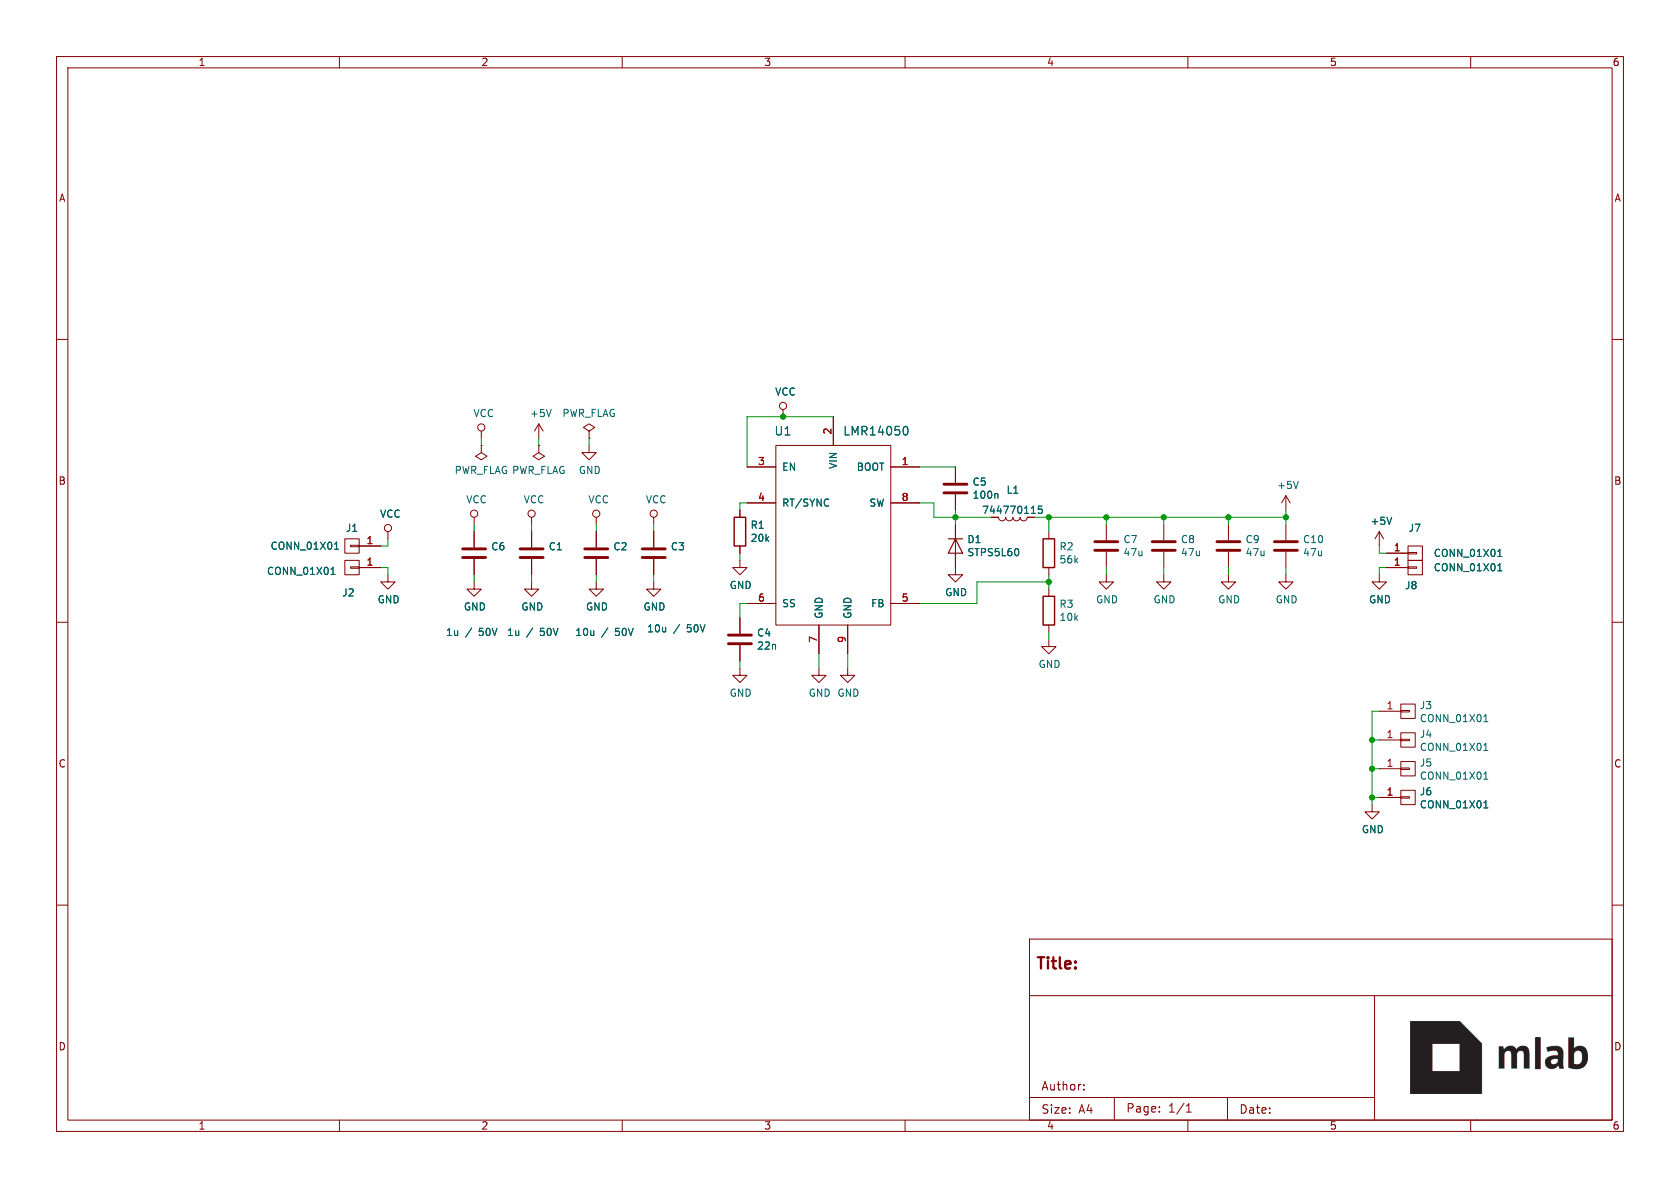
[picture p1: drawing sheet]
(kicad_sch (version 20230121) (generator eeschema)

 (paper "A4")

 (lib_symbols
  (symbol "LMR1405001-rescue:+5V" (power) (pin_names (offset 0)) (in_bom yes) (on_board yes)
   (property "Reference" "#PWR" (at 0 -3.81 0) (effects (font (size 1.27 1.27)) hide))
   (property "Value" "+5V" (at 0 3.556 0) (effects (font (size 1.27 1.27))))
   (property "Footprint" "" (at 0 0 0) (effects (font (size 1.27 1.27)) hide))
   (property "Datasheet" "" (at 0 0 0) (effects (font (size 1.27 1.27)) hide))
   (symbol "+5V_0_1"
    (polyline (pts (xy -0.762 1.27) (xy 0 2.54)) (stroke (width 0) (type solid)) (fill (type none)))
    (polyline (pts (xy 0 0) (xy 0 2.54)) (stroke (width 0) (type solid)) (fill (type none)))
    (polyline (pts (xy 0 2.54) (xy 0.762 1.27)) (stroke (width 0) (type solid)) (fill (type none))))
   (symbol "+5V_1_1"
    (pin power_in line (at 0 0 90) (length 0) hide (name "+5V" (effects (font (size 1.27 1.27)))) (number "1" (effects (font (size 1.27 1.27)))))))
  (symbol "LMR1405001-rescue:C" (pin_numbers hide) (pin_names (offset 0.254)) (in_bom yes) (on_board yes)
   (property "Reference" "C" (at 0.635 2.54 0) (effects (font (size 1.27 1.27)) (justify left)))
   (property "Value" "C" (at 0.635 -2.54 0) (effects (font (size 1.27 1.27)) (justify left)))
   (property "Footprint" "" (at 0.9652 -3.81 0) (effects (font (size 1.27 1.27)) hide))
   (property "Datasheet" "" (at 0 0 0) (effects (font (size 1.27 1.27)) hide))
   (symbol "C_0_1"
    (polyline (pts (xy -2.032 -0.762) (xy 2.032 -0.762)) (stroke (width 0.508) (type solid)) (fill (type none)))
    (polyline (pts (xy -2.032 0.762) (xy 2.032 0.762)) (stroke (width 0.508) (type solid)) (fill (type none))))
   (symbol "C_1_1"
    (pin passive line (at 0 3.81 270) (length 2.794) (name "~" (effects (font (size 1.27 1.27)))) (number "1" (effects (font (size 1.27 1.27)))))
    (pin passive line (at 0 -3.81 90) (length 2.794) (name "~" (effects (font (size 1.27 1.27)))) (number "2" (effects (font (size 1.27 1.27)))))))
  (symbol "LMR1405001-rescue:CONN_01X01" (pin_names (offset 1.016) hide) (in_bom yes) (on_board yes)
   (property "Reference" "J" (at 0 2.54 0) (effects (font (size 1.27 1.27))))
   (property "Value" "CONN_01X01" (at 2.54 0 90) (effects (font (size 1.27 1.27))))
   (property "Footprint" "" (at 0 0 0) (effects (font (size 1.27 1.27)) hide))
   (property "Datasheet" "" (at 0 0 0) (effects (font (size 1.27 1.27)) hide))
   (symbol "CONN_01X01_0_1"
    (rectangle (start -1.27 0.127) (end 0.254 -0.127) (stroke (width 0) (type solid)) (fill (type none)))
    (rectangle (start -1.27 1.27) (end 1.27 -1.27) (stroke (width 0) (type solid)) (fill (type none))))
   (symbol "CONN_01X01_1_1"
    (pin passive line (at -5.08 0 0) (length 3.81) (name "P1" (effects (font (size 1.27 1.27)))) (number "1" (effects (font (size 1.27 1.27)))))))
  (symbol "LMR1405001-rescue:D" (pin_numbers hide) (pin_names (offset 1.016) hide) (in_bom yes) (on_board yes)
   (property "Reference" "D" (at 0 2.54 0) (effects (font (size 1.27 1.27))))
   (property "Value" "D" (at 0 -2.54 0) (effects (font (size 1.27 1.27))))
   (property "Footprint" "" (at 0 0 0) (effects (font (size 1.27 1.27)) hide))
   (property "Datasheet" "" (at 0 0 0) (effects (font (size 1.27 1.27)) hide))
   (symbol "D_0_1"
    (polyline (pts (xy -1.27 1.27) (xy -1.27 -1.27)) (stroke (width 0.2032) (type solid)) (fill (type none)))
    (polyline (pts (xy 1.27 0) (xy -1.27 0)) (stroke (width 0) (type solid)) (fill (type none)))
    (polyline (pts (xy 1.27 1.27) (xy 1.27 -1.27) (xy -1.27 0) (xy 1.27 1.27)) (stroke (width 0.2032) (type solid)) (fill (type none))))
   (symbol "D_1_1"
    (pin passive line (at -3.81 0 0) (length 2.54) (name "K" (effects (font (size 1.27 1.27)))) (number "1" (effects (font (size 1.27 1.27)))))
    (pin passive line (at 3.81 0 180) (length 2.54) (name "A" (effects (font (size 1.27 1.27)))) (number "2" (effects (font (size 1.27 1.27)))))))
  (symbol "LMR1405001-rescue:GND" (power) (pin_names (offset 0)) (in_bom yes) (on_board yes)
   (property "Reference" "#PWR" (at 0 -6.35 0) (effects (font (size 1.27 1.27)) hide))
   (property "Value" "GND" (at 0 -3.81 0) (effects (font (size 1.27 1.27))))
   (property "Footprint" "" (at 0 0 0) (effects (font (size 1.27 1.27)) hide))
   (property "Datasheet" "" (at 0 0 0) (effects (font (size 1.27 1.27)) hide))
   (symbol "GND_0_1"
    (polyline (pts (xy 0 0) (xy 0 -1.27) (xy 1.27 -1.27) (xy 0 -2.54) (xy -1.27 -1.27) (xy 0 -1.27)) (stroke (width 0) (type solid)) (fill (type none))))
   (symbol "GND_1_1"
    (pin power_in line (at 0 0 270) (length 0) hide (name "GND" (effects (font (size 1.27 1.27)))) (number "1" (effects (font (size 1.27 1.27)))))))
  (symbol "LMR1405001-rescue:L" (pin_numbers hide) (pin_names (offset 1.016) hide) (in_bom yes) (on_board yes)
   (property "Reference" "L" (at -1.27 0 90) (effects (font (size 1.27 1.27))))
   (property "Value" "L" (at 1.905 0 90) (effects (font (size 1.27 1.27))))
   (property "Footprint" "" (at 0 0 0) (effects (font (size 1.27 1.27)) hide))
   (property "Datasheet" "" (at 0 0 0) (effects (font (size 1.27 1.27)) hide))
   (symbol "L_0_1"
    (arc (start 0 -1.27) (mid -0.6323 -1.905) (end 0 -2.54) (stroke (width 0) (type solid)) (fill (type none)))
    (arc (start 0 0) (mid -0.6323 -0.635) (end 0 -1.27) (stroke (width 0) (type solid)) (fill (type none)))
    (arc (start 0 1.27) (mid -0.6323 0.635) (end 0 0) (stroke (width 0) (type solid)) (fill (type none)))
    (arc (start 0 2.54) (mid -0.6323 1.905) (end 0 1.27) (stroke (width 0) (type solid)) (fill (type none))))
   (symbol "L_1_1"
    (pin passive line (at 0 3.81 270) (length 1.27) (name "1" (effects (font (size 1.27 1.27)))) (number "1" (effects (font (size 1.27 1.27)))))
    (pin passive line (at 0 -3.81 90) (length 1.27) (name "2" (effects (font (size 1.27 1.27)))) (number "2" (effects (font (size 1.27 1.27)))))))
  (symbol "LMR1405001-rescue:LMR14050" (pin_names (offset 1.016)) (in_bom yes) (on_board yes)
   (property "Reference" "U" (at -8.89 19.05 0) (effects (font (size 1.524 1.524))))
   (property "Value" "LMR14050" (at 7.62 19.05 0) (effects (font (size 1.524 1.524))))
   (property "Footprint" "" (at 0 0 0) (effects (font (size 1.524 1.524)) hide))
   (property "Datasheet" "" (at 0 0 0) (effects (font (size 1.524 1.524)) hide))
   (symbol "LMR14050_0_1"
    (rectangle (start -10.16 16.51) (end 10.16 -15.24) (stroke (width 0) (type solid)) (fill (type none))))
   (symbol "LMR14050_1_1"
    (pin input line (at 15.24 12.7 180) (length 5.08) (name "BOOT" (effects (font (size 1.27 1.27)))) (number "1" (effects (font (size 1.27 1.27)))))
    (pin input line (at 0 21.59 270) (length 5.08) (name "VIN" (effects (font (size 1.27 1.27)))) (number "2" (effects (font (size 1.27 1.27)))))
    (pin input line (at -15.24 12.7 0) (length 5.08) (name "EN" (effects (font (size 1.27 1.27)))) (number "3" (effects (font (size 1.27 1.27)))))
    (pin input line (at -15.24 6.35 0) (length 5.08) (name "RT/SYNC" (effects (font (size 1.27 1.27)))) (number "4" (effects (font (size 1.27 1.27)))))
    (pin input line (at 15.24 -11.43 180) (length 5.08) (name "FB" (effects (font (size 1.27 1.27)))) (number "5" (effects (font (size 1.27 1.27)))))
    (pin output line (at -15.24 -11.43 0) (length 5.08) (name "SS" (effects (font (size 1.27 1.27)))) (number "6" (effects (font (size 1.27 1.27)))))
    (pin passive line (at -2.54 -20.32 90) (length 5.08) (name "GND" (effects (font (size 1.27 1.27)))) (number "7" (effects (font (size 1.27 1.27)))))
    (pin output line (at 15.24 6.35 180) (length 5.08) (name "SW" (effects (font (size 1.27 1.27)))) (number "8" (effects (font (size 1.27 1.27)))))
    (pin passive line (at 2.54 -20.32 90) (length 5.08) (name "GND" (effects (font (size 1.27 1.27)))) (number "9" (effects (font (size 1.27 1.27)))))))
  (symbol "LMR1405001-rescue:PWR_FLAG" (power) (pin_numbers hide) (pin_names (offset 0) hide) (in_bom yes) (on_board yes)
   (property "Reference" "#FLG" (at 0 1.905 0) (effects (font (size 1.27 1.27)) hide))
   (property "Value" "PWR_FLAG" (at 0 3.81 0) (effects (font (size 1.27 1.27))))
   (property "Footprint" "" (at 0 0 0) (effects (font (size 1.27 1.27)) hide))
   (property "Datasheet" "" (at 0 0 0) (effects (font (size 1.27 1.27)) hide))
   (symbol "PWR_FLAG_0_0"
    (pin power_out line (at 0 0 90) (length 0) (name "pwr" (effects (font (size 1.27 1.27)))) (number "1" (effects (font (size 1.27 1.27))))))
   (symbol "PWR_FLAG_0_1"
    (polyline (pts (xy 0 0) (xy 0 1.27) (xy -1.016 1.905) (xy 0 2.54) (xy 1.016 1.905) (xy 0 1.27)) (stroke (width 0) (type solid)) (fill (type none)))))
  (symbol "LMR1405001-rescue:R" (pin_numbers hide) (pin_names (offset 0)) (in_bom yes) (on_board yes)
   (property "Reference" "R" (at 2.032 0 90) (effects (font (size 1.27 1.27))))
   (property "Value" "R" (at 0 0 90) (effects (font (size 1.27 1.27))))
   (property "Footprint" "" (at -1.778 0 90) (effects (font (size 1.27 1.27)) hide))
   (property "Datasheet" "" (at 0 0 0) (effects (font (size 1.27 1.27)) hide))
   (symbol "R_0_1"
    (rectangle (start -1.016 -2.54) (end 1.016 2.54) (stroke (width 0.254) (type solid)) (fill (type none))))
   (symbol "R_1_1"
    (pin passive line (at 0 3.81 270) (length 1.27) (name "~" (effects (font (size 1.27 1.27)))) (number "1" (effects (font (size 1.27 1.27)))))
    (pin passive line (at 0 -3.81 90) (length 1.27) (name "~" (effects (font (size 1.27 1.27)))) (number "2" (effects (font (size 1.27 1.27)))))))
  (symbol "LMR1405001-rescue:VCC" (power) (pin_names (offset 0)) (in_bom yes) (on_board yes)
   (property "Reference" "#PWR" (at 0 -3.81 0) (effects (font (size 1.27 1.27)) hide))
   (property "Value" "VCC" (at 0 3.81 0) (effects (font (size 1.27 1.27))))
   (property "Footprint" "" (at 0 0 0) (effects (font (size 1.27 1.27)) hide))
   (property "Datasheet" "" (at 0 0 0) (effects (font (size 1.27 1.27)) hide))
   (symbol "VCC_0_1"
    (polyline (pts (xy 0 0) (xy 0 1.27)) (stroke (width 0) (type solid)) (fill (type none)))
    (circle (center 0 1.905) (radius 0.635) (stroke (width 0) (type solid)) (fill (type none))))
   (symbol "VCC_1_1"
    (pin power_in line (at 0 0 90) (length 0) hide (name "VCC" (effects (font (size 1.27 1.27)))) (number "1" (effects (font (size 1.27 1.27))))))))

 (junction (at 242.57 135.89) (diameter 0) (color 0 0 0 0))
 (junction (at 242.57 140.97) (diameter 0) (color 0 0 0 0))
 (junction (at 205.74 91.44) (diameter 0) (color 0 0 0 0))
 (junction (at 185.42 102.87) (diameter 0) (color 0 0 0 0))
 (junction (at 195.58 91.44) (diameter 0) (color 0 0 0 0))
 (junction (at 227.33 91.44) (diameter 0) (color 0 0 0 0))
 (junction (at 242.57 130.81) (diameter 0) (color 0 0 0 0))
 (junction (at 185.42 91.44) (diameter 0) (color 0 0 0 0))
 (junction (at 217.17 91.44) (diameter 0) (color 0 0 0 0))
 (junction (at 168.91 91.44) (diameter 0) (color 0 0 0 0))
 (junction (at 138.43 73.66) (diameter 0) (color 0 0 0 0))

 (wire (pts (xy 162.56 88.9) (xy 165.1 88.9)) (stroke (width 0) (type default)))
 (wire (pts (xy 205.74 91.44) (xy 217.17 91.44)) (stroke (width 0) (type default)))
 (wire (pts (xy 105.41 92.71) (xy 105.41 93.98)) (stroke (width 0) (type default)))
 (wire (pts (xy 243.84 125.73) (xy 242.57 125.73)) (stroke (width 0) (type default)))
 (wire (pts (xy 245.11 100.33) (xy 243.84 100.33)) (stroke (width 0) (type default)))
 (wire (pts (xy 83.82 101.6) (xy 83.82 102.87)) (stroke (width 0) (type default)))
 (wire (pts (xy 162.56 82.55) (xy 168.91 82.55)) (stroke (width 0) (type default)))
 (wire (pts (xy 130.81 116.84) (xy 130.81 118.11)) (stroke (width 0) (type default)))
 (wire (pts (xy 205.74 100.33) (xy 205.74 101.6)) (stroke (width 0) (type default)))
 (wire (pts (xy 68.58 96.52) (xy 68.58 95.25)) (stroke (width 0) (type default)))
 (wire (pts (xy 243.84 130.81) (xy 242.57 130.81)) (stroke (width 0) (type default)))
 (wire (pts (xy 242.57 130.81) (xy 242.57 135.89)) (stroke (width 0) (type default)))
 (wire (pts (xy 172.72 102.87) (xy 185.42 102.87)) (stroke (width 0) (type default)))
 (wire (pts (xy 227.33 100.33) (xy 227.33 101.6)) (stroke (width 0) (type default)))
 (wire (pts (xy 115.57 101.6) (xy 115.57 102.87)) (stroke (width 0) (type default)))
 (wire (pts (xy 195.58 100.33) (xy 195.58 101.6)) (stroke (width 0) (type default)))
 (wire (pts (xy 132.08 106.68) (xy 130.81 106.68)) (stroke (width 0) (type default)))
 (wire (pts (xy 68.58 100.33) (xy 68.58 101.6)) (stroke (width 0) (type default)))
 (wire (pts (xy 185.42 101.6) (xy 185.42 102.87)) (stroke (width 0) (type default)))
 (wire (pts (xy 185.42 111.76) (xy 185.42 113.03)) (stroke (width 0) (type default)))
 (wire (pts (xy 217.17 91.44) (xy 227.33 91.44)) (stroke (width 0) (type default)))
 (wire (pts (xy 242.57 140.97) (xy 242.57 142.24)) (stroke (width 0) (type default)))
 (wire (pts (xy 162.56 106.68) (xy 172.72 106.68)) (stroke (width 0) (type default)))
 (wire (pts (xy 227.33 91.44) (xy 227.33 92.71)) (stroke (width 0) (type default)))
 (wire (pts (xy 115.57 92.71) (xy 115.57 93.98)) (stroke (width 0) (type default)))
 (wire (pts (xy 185.42 91.44) (xy 185.42 93.98)) (stroke (width 0) (type default)))
 (wire (pts (xy 93.98 92.71) (xy 93.98 93.98)) (stroke (width 0) (type default)))
 (wire (pts (xy 243.84 135.89) (xy 242.57 135.89)) (stroke (width 0) (type default)))
 (wire (pts (xy 144.78 115.57) (xy 144.78 118.11)) (stroke (width 0) (type default)))
 (wire (pts (xy 242.57 135.89) (xy 242.57 140.97)) (stroke (width 0) (type default)))
 (wire (pts (xy 242.57 140.97) (xy 243.84 140.97)) (stroke (width 0) (type default)))
 (wire (pts (xy 95.25 77.47) (xy 95.25 78.74)) (stroke (width 0) (type default)))
 (wire (pts (xy 149.86 115.57) (xy 149.86 118.11)) (stroke (width 0) (type default)))
 (wire (pts (xy 242.57 125.73) (xy 242.57 130.81)) (stroke (width 0) (type default)))
 (wire (pts (xy 172.72 106.68) (xy 172.72 102.87)) (stroke (width 0) (type default)))
 (wire (pts (xy 132.08 88.9) (xy 130.81 88.9)) (stroke (width 0) (type default)))
 (wire (pts (xy 67.31 100.33) (xy 68.58 100.33)) (stroke (width 0) (type default)))
 (wire (pts (xy 185.42 91.44) (xy 195.58 91.44)) (stroke (width 0) (type default)))
 (wire (pts (xy 132.08 73.66) (xy 132.08 82.55)) (stroke (width 0) (type default)))
 (wire (pts (xy 83.82 92.71) (xy 83.82 93.98)) (stroke (width 0) (type default)))
 (wire (pts (xy 104.14 77.47) (xy 104.14 78.74)) (stroke (width 0) (type default)))
 (wire (pts (xy 243.84 97.79) (xy 243.84 96.52)) (stroke (width 0) (type default)))
 (wire (pts (xy 217.17 91.44) (xy 217.17 92.71)) (stroke (width 0) (type default)))
 (wire (pts (xy 185.42 102.87) (xy 185.42 104.14)) (stroke (width 0) (type default)))
 (wire (pts (xy 227.33 90.17) (xy 227.33 91.44)) (stroke (width 0) (type default)))
 (wire (pts (xy 130.81 106.68) (xy 130.81 109.22)) (stroke (width 0) (type default)))
 (wire (pts (xy 165.1 88.9) (xy 165.1 91.44)) (stroke (width 0) (type default)))
 (wire (pts (xy 182.88 91.44) (xy 185.42 91.44)) (stroke (width 0) (type default)))
 (wire (pts (xy 195.58 91.44) (xy 195.58 92.71)) (stroke (width 0) (type default)))
 (wire (pts (xy 168.91 91.44) (xy 168.91 90.17)) (stroke (width 0) (type default)))
 (wire (pts (xy 245.11 97.79) (xy 243.84 97.79)) (stroke (width 0) (type default)))
 (wire (pts (xy 85.09 77.47) (xy 85.09 78.74)) (stroke (width 0) (type default)))
 (wire (pts (xy 168.91 91.44) (xy 175.26 91.44)) (stroke (width 0) (type default)))
 (wire (pts (xy 130.81 97.79) (xy 130.81 99.06)) (stroke (width 0) (type default)))
 (wire (pts (xy 205.74 91.44) (xy 205.74 92.71)) (stroke (width 0) (type default)))
 (wire (pts (xy 217.17 100.33) (xy 217.17 101.6)) (stroke (width 0) (type default)))
 (wire (pts (xy 130.81 88.9) (xy 130.81 90.17)) (stroke (width 0) (type default)))
 (wire (pts (xy 243.84 100.33) (xy 243.84 101.6)) (stroke (width 0) (type default)))
 (wire (pts (xy 67.31 96.52) (xy 68.58 96.52)) (stroke (width 0) (type default)))
 (wire (pts (xy 165.1 91.44) (xy 168.91 91.44)) (stroke (width 0) (type default)))
 (wire (pts (xy 147.32 73.66) (xy 138.43 73.66)) (stroke (width 0) (type default)))
 (wire (pts (xy 168.91 92.71) (xy 168.91 91.44)) (stroke (width 0) (type default)))
 (wire (pts (xy 105.41 101.6) (xy 105.41 102.87)) (stroke (width 0) (type default)))
 (wire (pts (xy 138.43 73.66) (xy 132.08 73.66)) (stroke (width 0) (type default)))
 (wire (pts (xy 195.58 91.44) (xy 205.74 91.44)) (stroke (width 0) (type default)))
 (wire (pts (xy 93.98 101.6) (xy 93.98 102.87)) (stroke (width 0) (type default)))

 (symbol (lib_id "LMR1405001-rescue:LMR14050") (at 147.32 95.25 0) (unit 1) (in_bom yes) (on_board yes) (dnp no)
  (property "Reference" "U1" (at 138.43 76.2 0) (effects (font (size 1.524 1.524))))
  (property "Value" "LMR14050" (at 154.94 76.2 0) (effects (font (size 1.524 1.524))))
  (property "Footprint" "Mlab_IO:HSOP-8" (at 147.32 95.25 0) (effects (font (size 1.524 1.524)) hide))
  (property "Datasheet" "" (at 147.32 95.25 0) (effects (font (size 1.524 1.524)) hide)) (pin "1") (pin "2") (pin "3") (pin "4") (pin "5") (pin "6") (pin "7") (pin "8") (pin "9"))

 (symbol (lib_id "LMR1405001-rescue:C") (at 130.81 113.03 0) (unit 1) (in_bom yes) (on_board yes) (dnp no)
  (property "Reference" "C4" (at 133.731 111.8616 0) (effects (font (size 1.27 1.27)) (justify left)))
  (property "Value" "22n" (at 133.731 114.173 0) (effects (font (size 1.27 1.27)) (justify left)))
  (property "Footprint" "Capacitors_SMD:C_0603" (at 131.7752 116.84 0) (effects (font (size 1.27 1.27)) hide))
  (property "Datasheet" "" (at 130.81 113.03 0) (effects (font (size 1.27 1.27)) hide)) (pin "2") (pin "1"))

 (symbol (lib_id "LMR1405001-rescue:C") (at 115.57 97.79 0) (unit 1) (in_bom yes) (on_board yes) (dnp no)
  (property "Reference" "C3" (at 118.491 96.6216 0) (effects (font (size 1.27 1.27)) (justify left)))
  (property "Value" "10u / 50V" (at 114.3 111.125 0) (effects (font (size 1.27 1.27)) (justify left)))
  (property "Footprint" "Capacitors_SMD:C_1210" (at 116.5352 101.6 0) (effects (font (size 1.27 1.27)) hide))
  (property "Datasheet" "" (at 115.57 97.79 0) (effects (font (size 1.27 1.27)) hide)) (pin "2") (pin "1"))

 (symbol (lib_id "LMR1405001-rescue:C") (at 168.91 86.36 0) (unit 1) (in_bom yes) (on_board yes) (dnp no)
  (property "Reference" "C5" (at 171.831 85.1916 0) (effects (font (size 1.27 1.27)) (justify left)))
  (property "Value" "100n" (at 171.831 87.503 0) (effects (font (size 1.27 1.27)) (justify left)))
  (property "Footprint" "Capacitors_SMD:C_0603" (at 169.8752 90.17 0) (effects (font (size 1.27 1.27)) hide))
  (property "Datasheet" "" (at 168.91 86.36 0) (effects (font (size 1.27 1.27)) hide)) (pin "1") (pin "2"))

 (symbol (lib_id "LMR1405001-rescue:C") (at 195.58 96.52 0) (unit 1) (in_bom yes) (on_board yes) (dnp no)
  (property "Reference" "C7" (at 198.501 95.3516 0) (effects (font (size 1.27 1.27)) (justify left)))
  (property "Value" "47u" (at 198.501 97.663 0) (effects (font (size 1.27 1.27)) (justify left)))
  (property "Footprint" "Capacitors_SMD:C_1210" (at 196.5452 100.33 0) (effects (font (size 1.27 1.27)) hide))
  (property "Datasheet" "" (at 195.58 96.52 0) (effects (font (size 1.27 1.27)) hide)) (pin "1") (pin "2"))

 (symbol (lib_id "LMR1405001-rescue:R") (at 130.81 93.98 0) (unit 1) (in_bom yes) (on_board yes) (dnp no)
  (property "Reference" "R1" (at 132.588 92.8116 0) (effects (font (size 1.27 1.27)) (justify left)))
  (property "Value" "20k" (at 132.588 95.123 0) (effects (font (size 1.27 1.27)) (justify left)))
  (property "Footprint" "Capacitors_SMD:C_0603" (at 129.032 93.98 90) (effects (font (size 1.27 1.27)) hide))
  (property "Datasheet" "" (at 130.81 93.98 0) (effects (font (size 1.27 1.27)) hide)) (pin "1") (pin "2"))

 (symbol (lib_id "LMR1405001-rescue:R") (at 185.42 97.79 0) (unit 1) (in_bom yes) (on_board yes) (dnp no)
  (property "Reference" "R2" (at 187.198 96.6216 0) (effects (font (size 1.27 1.27)) (justify left)))
  (property "Value" "56k" (at 187.198 98.933 0) (effects (font (size 1.27 1.27)) (justify left)))
  (property "Footprint" "Capacitors_SMD:C_0603" (at 183.642 97.79 90) (effects (font (size 1.27 1.27)) hide))
  (property "Datasheet" "" (at 185.42 97.79 0) (effects (font (size 1.27 1.27)) hide)) (pin "1") (pin "2"))

 (symbol (lib_id "LMR1405001-rescue:R") (at 185.42 107.95 0) (unit 1) (in_bom yes) (on_board yes) (dnp no)
  (property "Reference" "R3" (at 187.198 106.7816 0) (effects (font (size 1.27 1.27)) (justify left)))
  (property "Value" "10k" (at 187.198 109.093 0) (effects (font (size 1.27 1.27)) (justify left)))
  (property "Footprint" "Capacitors_SMD:C_0603" (at 183.642 107.95 90) (effects (font (size 1.27 1.27)) hide))
  (property "Datasheet" "" (at 185.42 107.95 0) (effects (font (size 1.27 1.27)) hide)) (pin "1") (pin "2"))

 (symbol (lib_id "LMR1405001-rescue:L") (at 179.07 91.44 90) (unit 1) (in_bom yes) (on_board yes) (dnp no)
  (property "Reference" "L1" (at 179.07 86.614 90) (effects (font (size 1.27 1.27))))
  (property "Value" "744770115" (at 179.07 90.17 90) (effects (font (size 1.27 1.27))))
  (property "Footprint" "Inductors:SELF-WE-PD-XXL" (at 179.07 91.44 0) (effects (font (size 1.27 1.27)) hide))
  (property "Datasheet" "" (at 179.07 91.44 0) (effects (font (size 1.27 1.27)) hide)) (pin "1") (pin "2"))

 (symbol (lib_id "LMR1405001-rescue:D") (at 168.91 96.52 270) (unit 1) (in_bom yes) (on_board yes) (dnp no)
  (property "Reference" "D1" (at 170.9166 95.3516 90) (effects (font (size 1.27 1.27)) (justify left)))
  (property "Value" "STPS5L60" (at 170.9166 97.663 90) (effects (font (size 1.27 1.27)) (justify left)))
  (property "Footprint" "Diodes_SMD:DO-214AB" (at 168.91 96.52 0) (effects (font (size 1.27 1.27)) hide))
  (property "Datasheet" "" (at 168.91 96.52 0) (effects (font (size 1.27 1.27)) hide)) (pin "1") (pin "2"))

 (symbol (lib_id "LMR1405001-rescue:GND") (at 144.78 118.11 0) (unit 1) (in_bom yes) (on_board yes) (dnp no)
  (property "Reference" "#PWR01" (at 144.78 124.46 0) (effects (font (size 1.27 1.27)) hide))
  (property "Value" "GND" (at 144.907 122.5042 0) (effects (font (size 1.27 1.27))))
  (property "Footprint" "" (at 144.78 118.11 0) (effects (font (size 1.27 1.27)) hide))
  (property "Datasheet" "" (at 144.78 118.11 0) (effects (font (size 1.27 1.27)) hide)) (pin "1"))

 (symbol (lib_id "LMR1405001-rescue:GND") (at 149.86 118.11 0) (unit 1) (in_bom yes) (on_board yes) (dnp no)
  (property "Reference" "#PWR02" (at 149.86 124.46 0) (effects (font (size 1.27 1.27)) hide))
  (property "Value" "GND" (at 149.987 122.5042 0) (effects (font (size 1.27 1.27))))
  (property "Footprint" "" (at 149.86 118.11 0) (effects (font (size 1.27 1.27)) hide))
  (property "Datasheet" "" (at 149.86 118.11 0) (effects (font (size 1.27 1.27)) hide)) (pin "1"))

 (symbol (lib_id "LMR1405001-rescue:GND") (at 130.81 118.11 0) (unit 1) (in_bom yes) (on_board yes) (dnp no)
  (property "Reference" "#PWR03" (at 130.81 124.46 0) (effects (font (size 1.27 1.27)) hide))
  (property "Value" "GND" (at 130.937 122.5042 0) (effects (font (size 1.27 1.27))))
  (property "Footprint" "" (at 130.81 118.11 0) (effects (font (size 1.27 1.27)) hide))
  (property "Datasheet" "" (at 130.81 118.11 0) (effects (font (size 1.27 1.27)) hide)) (pin "1"))

 (symbol (lib_id "LMR1405001-rescue:GND") (at 185.42 113.03 0) (unit 1) (in_bom yes) (on_board yes) (dnp no)
  (property "Reference" "#PWR04" (at 185.42 119.38 0) (effects (font (size 1.27 1.27)) hide))
  (property "Value" "GND" (at 185.547 117.4242 0) (effects (font (size 1.27 1.27))))
  (property "Footprint" "" (at 185.42 113.03 0) (effects (font (size 1.27 1.27)) hide))
  (property "Datasheet" "" (at 185.42 113.03 0) (effects (font (size 1.27 1.27)) hide)) (pin "1"))

 (symbol (lib_id "LMR1405001-rescue:GND") (at 168.91 100.33 0) (unit 1) (in_bom yes) (on_board yes) (dnp no)
  (property "Reference" "#PWR05" (at 168.91 106.68 0) (effects (font (size 1.27 1.27)) hide))
  (property "Value" "GND" (at 169.037 104.7242 0) (effects (font (size 1.27 1.27))))
  (property "Footprint" "" (at 168.91 100.33 0) (effects (font (size 1.27 1.27)) hide))
  (property "Datasheet" "" (at 168.91 100.33 0) (effects (font (size 1.27 1.27)) hide)) (pin "1"))

 (symbol (lib_id "LMR1405001-rescue:GND") (at 130.81 99.06 0) (unit 1) (in_bom yes) (on_board yes) (dnp no)
  (property "Reference" "#PWR06" (at 130.81 105.41 0) (effects (font (size 1.27 1.27)) hide))
  (property "Value" "GND" (at 130.937 103.4542 0) (effects (font (size 1.27 1.27))))
  (property "Footprint" "" (at 130.81 99.06 0) (effects (font (size 1.27 1.27)) hide))
  (property "Datasheet" "" (at 130.81 99.06 0) (effects (font (size 1.27 1.27)) hide)) (pin "1"))

 (symbol (lib_id "LMR1405001-rescue:GND") (at 115.57 102.87 0) (unit 1) (in_bom yes) (on_board yes) (dnp no)
  (property "Reference" "#PWR07" (at 115.57 109.22 0) (effects (font (size 1.27 1.27)) hide))
  (property "Value" "GND" (at 115.697 107.2642 0) (effects (font (size 1.27 1.27))))
  (property "Footprint" "" (at 115.57 102.87 0) (effects (font (size 1.27 1.27)) hide))
  (property "Datasheet" "" (at 115.57 102.87 0) (effects (font (size 1.27 1.27)) hide)) (pin "1"))

 (symbol (lib_id "LMR1405001-rescue:VCC") (at 138.43 73.66 0) (unit 1) (in_bom yes) (on_board yes) (dnp no)
  (property "Reference" "#PWR08" (at 138.43 77.47 0) (effects (font (size 1.27 1.27)) hide))
  (property "Value" "VCC" (at 138.8618 69.2658 0) (effects (font (size 1.27 1.27))))
  (property "Footprint" "" (at 138.43 73.66 0) (effects (font (size 1.27 1.27)) hide))
  (property "Datasheet" "" (at 138.43 73.66 0) (effects (font (size 1.27 1.27)) hide)) (pin "1"))

 (symbol (lib_id "LMR1405001-rescue:VCC") (at 115.57 92.71 0) (unit 1) (in_bom yes) (on_board yes) (dnp no)
  (property "Reference" "#PWR09" (at 115.57 96.52 0) (effects (font (size 1.27 1.27)) hide))
  (property "Value" "VCC" (at 116.0018 88.3158 0) (effects (font (size 1.27 1.27))))
  (property "Footprint" "" (at 115.57 92.71 0) (effects (font (size 1.27 1.27)) hide))
  (property "Datasheet" "" (at 115.57 92.71 0) (effects (font (size 1.27 1.27)) hide)) (pin "1"))

 (symbol (lib_id "LMR1405001-rescue:GND") (at 195.58 101.6 0) (unit 1) (in_bom yes) (on_board yes) (dnp no)
  (property "Reference" "#PWR010" (at 195.58 107.95 0) (effects (font (size 1.27 1.27)) hide))
  (property "Value" "GND" (at 195.707 105.9942 0) (effects (font (size 1.27 1.27))))
  (property "Footprint" "" (at 195.58 101.6 0) (effects (font (size 1.27 1.27)) hide))
  (property "Datasheet" "" (at 195.58 101.6 0) (effects (font (size 1.27 1.27)) hide)) (pin "1"))

 (symbol (lib_id "LMR1405001-rescue:C") (at 205.74 96.52 0) (unit 1) (in_bom yes) (on_board yes) (dnp no)
  (property "Reference" "C8" (at 208.661 95.3516 0) (effects (font (size 1.27 1.27)) (justify left)))
  (property "Value" "47u" (at 208.661 97.663 0) (effects (font (size 1.27 1.27)) (justify left)))
  (property "Footprint" "Capacitors_SMD:C_1210" (at 206.7052 100.33 0) (effects (font (size 1.27 1.27)) hide))
  (property "Datasheet" "" (at 205.74 96.52 0) (effects (font (size 1.27 1.27)) hide)) (pin "1") (pin "2"))

 (symbol (lib_id "LMR1405001-rescue:GND") (at 205.74 101.6 0) (unit 1) (in_bom yes) (on_board yes) (dnp no)
  (property "Reference" "#PWR011" (at 205.74 107.95 0) (effects (font (size 1.27 1.27)) hide))
  (property "Value" "GND" (at 205.867 105.9942 0) (effects (font (size 1.27 1.27))))
  (property "Footprint" "" (at 205.74 101.6 0) (effects (font (size 1.27 1.27)) hide))
  (property "Datasheet" "" (at 205.74 101.6 0) (effects (font (size 1.27 1.27)) hide)) (pin "1"))

 (symbol (lib_id "LMR1405001-rescue:C") (at 217.17 96.52 0) (unit 1) (in_bom yes) (on_board yes) (dnp no)
  (property "Reference" "C9" (at 220.091 95.3516 0) (effects (font (size 1.27 1.27)) (justify left)))
  (property "Value" "47u" (at 220.091 97.663 0) (effects (font (size 1.27 1.27)) (justify left)))
  (property "Footprint" "Capacitors_SMD:C_1210" (at 218.1352 100.33 0) (effects (font (size 1.27 1.27)) hide))
  (property "Datasheet" "" (at 217.17 96.52 0) (effects (font (size 1.27 1.27)) hide)) (pin "1") (pin "2"))

 (symbol (lib_id "LMR1405001-rescue:GND") (at 217.17 101.6 0) (unit 1) (in_bom yes) (on_board yes) (dnp no)
  (property "Reference" "#PWR012" (at 217.17 107.95 0) (effects (font (size 1.27 1.27)) hide))
  (property "Value" "GND" (at 217.297 105.9942 0) (effects (font (size 1.27 1.27))))
  (property "Footprint" "" (at 217.17 101.6 0) (effects (font (size 1.27 1.27)) hide))
  (property "Datasheet" "" (at 217.17 101.6 0) (effects (font (size 1.27 1.27)) hide)) (pin "1"))

 (symbol (lib_id "LMR1405001-rescue:C") (at 227.33 96.52 0) (unit 1) (in_bom yes) (on_board yes) (dnp no)
  (property "Reference" "C10" (at 230.251 95.3516 0) (effects (font (size 1.27 1.27)) (justify left)))
  (property "Value" "47u" (at 230.251 97.663 0) (effects (font (size 1.27 1.27)) (justify left)))
  (property "Footprint" "Capacitors_SMD:C_1210" (at 228.2952 100.33 0) (effects (font (size 1.27 1.27)) hide))
  (property "Datasheet" "" (at 227.33 96.52 0) (effects (font (size 1.27 1.27)) hide)) (pin "2") (pin "1"))

 (symbol (lib_id "LMR1405001-rescue:GND") (at 227.33 101.6 0) (unit 1) (in_bom yes) (on_board yes) (dnp no)
  (property "Reference" "#PWR013" (at 227.33 107.95 0) (effects (font (size 1.27 1.27)) hide))
  (property "Value" "GND" (at 227.457 105.9942 0) (effects (font (size 1.27 1.27))))
  (property "Footprint" "" (at 227.33 101.6 0) (effects (font (size 1.27 1.27)) hide))
  (property "Datasheet" "" (at 227.33 101.6 0) (effects (font (size 1.27 1.27)) hide)) (pin "1"))

 (symbol (lib_id "LMR1405001-rescue:C") (at 105.41 97.79 0) (unit 1) (in_bom yes) (on_board yes) (dnp no)
  (property "Reference" "C2" (at 108.331 96.6216 0) (effects (font (size 1.27 1.27)) (justify left)))
  (property "Value" "10u / 50V" (at 101.6 111.76 0) (effects (font (size 1.27 1.27)) (justify left)))
  (property "Footprint" "Capacitors_SMD:C_1210" (at 106.3752 101.6 0) (effects (font (size 1.27 1.27)) hide))
  (property "Datasheet" "" (at 105.41 97.79 0) (effects (font (size 1.27 1.27)) hide)) (pin "1") (pin "2"))

 (symbol (lib_id "LMR1405001-rescue:GND") (at 105.41 102.87 0) (unit 1) (in_bom yes) (on_board yes) (dnp no)
  (property "Reference" "#PWR014" (at 105.41 109.22 0) (effects (font (size 1.27 1.27)) hide))
  (property "Value" "GND" (at 105.537 107.2642 0) (effects (font (size 1.27 1.27))))
  (property "Footprint" "" (at 105.41 102.87 0) (effects (font (size 1.27 1.27)) hide))
  (property "Datasheet" "" (at 105.41 102.87 0) (effects (font (size 1.27 1.27)) hide)) (pin "1"))

 (symbol (lib_id "LMR1405001-rescue:VCC") (at 105.41 92.71 0) (unit 1) (in_bom yes) (on_board yes) (dnp no)
  (property "Reference" "#PWR015" (at 105.41 96.52 0) (effects (font (size 1.27 1.27)) hide))
  (property "Value" "VCC" (at 105.8418 88.3158 0) (effects (font (size 1.27 1.27))))
  (property "Footprint" "" (at 105.41 92.71 0) (effects (font (size 1.27 1.27)) hide))
  (property "Datasheet" "" (at 105.41 92.71 0) (effects (font (size 1.27 1.27)) hide)) (pin "1"))

 (symbol (lib_id "LMR1405001-rescue:C") (at 93.98 97.79 0) (unit 1) (in_bom yes) (on_board yes) (dnp no)
  (property "Reference" "C1" (at 96.901 96.6216 0) (effects (font (size 1.27 1.27)) (justify left)))
  (property "Value" "1u / 50V" (at 89.535 111.76 0) (effects (font (size 1.27 1.27)) (justify left)))
  (property "Footprint" "Capacitors_SMD:C_1210" (at 94.9452 101.6 0) (effects (font (size 1.27 1.27)) hide))
  (property "Datasheet" "" (at 93.98 97.79 0) (effects (font (size 1.27 1.27)) hide)) (pin "1") (pin "2"))

 (symbol (lib_id "LMR1405001-rescue:GND") (at 93.98 102.87 0) (unit 1) (in_bom yes) (on_board yes) (dnp no)
  (property "Reference" "#PWR016" (at 93.98 109.22 0) (effects (font (size 1.27 1.27)) hide))
  (property "Value" "GND" (at 94.107 107.2642 0) (effects (font (size 1.27 1.27))))
  (property "Footprint" "" (at 93.98 102.87 0) (effects (font (size 1.27 1.27)) hide))
  (property "Datasheet" "" (at 93.98 102.87 0) (effects (font (size 1.27 1.27)) hide)) (pin "1"))

 (symbol (lib_id "LMR1405001-rescue:VCC") (at 93.98 92.71 0) (unit 1) (in_bom yes) (on_board yes) (dnp no)
  (property "Reference" "#PWR017" (at 93.98 96.52 0) (effects (font (size 1.27 1.27)) hide))
  (property "Value" "VCC" (at 94.4118 88.3158 0) (effects (font (size 1.27 1.27))))
  (property "Footprint" "" (at 93.98 92.71 0) (effects (font (size 1.27 1.27)) hide))
  (property "Datasheet" "" (at 93.98 92.71 0) (effects (font (size 1.27 1.27)) hide)) (pin "1"))

 (symbol (lib_id "LMR1405001-rescue:VCC") (at 85.09 77.47 0) (unit 1) (in_bom yes) (on_board yes) (dnp no)
  (property "Reference" "#PWR018" (at 85.09 81.28 0) (effects (font (size 1.27 1.27)) hide))
  (property "Value" "VCC" (at 85.5218 73.0758 0) (effects (font (size 1.27 1.27))))
  (property "Footprint" "" (at 85.09 77.47 0) (effects (font (size 1.27 1.27)) hide))
  (property "Datasheet" "" (at 85.09 77.47 0) (effects (font (size 1.27 1.27)) hide)) (pin "1"))

 (symbol (lib_id "LMR1405001-rescue:GND") (at 104.14 78.74 0) (unit 1) (in_bom yes) (on_board yes) (dnp no)
  (property "Reference" "#PWR019" (at 104.14 85.09 0) (effects (font (size 1.27 1.27)) hide))
  (property "Value" "GND" (at 104.267 83.1342 0) (effects (font (size 1.27 1.27))))
  (property "Footprint" "" (at 104.14 78.74 0) (effects (font (size 1.27 1.27)) hide))
  (property "Datasheet" "" (at 104.14 78.74 0) (effects (font (size 1.27 1.27)) hide)) (pin "1"))

 (symbol (lib_id "LMR1405001-rescue:PWR_FLAG") (at 85.09 78.74 180) (unit 1) (in_bom yes) (on_board yes) (dnp no)
  (property "Reference" "#FLG01" (at 85.09 80.645 0) (effects (font (size 1.27 1.27)) hide))
  (property "Value" "PWR_FLAG" (at 85.09 83.1342 0) (effects (font (size 1.27 1.27))))
  (property "Footprint" "" (at 85.09 78.74 0) (effects (font (size 1.27 1.27)) hide))
  (property "Datasheet" "" (at 85.09 78.74 0) (effects (font (size 1.27 1.27)) hide)) (pin "1"))

 (symbol (lib_id "LMR1405001-rescue:PWR_FLAG") (at 104.14 77.47 0) (unit 1) (in_bom yes) (on_board yes) (dnp no)
  (property "Reference" "#FLG02" (at 104.14 75.565 0) (effects (font (size 1.27 1.27)) hide))
  (property "Value" "PWR_FLAG" (at 104.14 73.0504 0) (effects (font (size 1.27 1.27))))
  (property "Footprint" "" (at 104.14 77.47 0) (effects (font (size 1.27 1.27)) hide))
  (property "Datasheet" "" (at 104.14 77.47 0) (effects (font (size 1.27 1.27)) hide)) (pin "1"))

 (symbol (lib_id "LMR1405001-rescue:C") (at 83.82 97.79 0) (unit 1) (in_bom yes) (on_board yes) (dnp no)
  (property "Reference" "C6" (at 86.741 96.6216 0) (effects (font (size 1.27 1.27)) (justify left)))
  (property "Value" "1u / 50V" (at 78.74 111.76 0) (effects (font (size 1.27 1.27)) (justify left)))
  (property "Footprint" "Capacitors_SMD:C_1210" (at 84.7852 101.6 0) (effects (font (size 1.27 1.27)) hide))
  (property "Datasheet" "" (at 83.82 97.79 0) (effects (font (size 1.27 1.27)) hide)) (pin "1") (pin "2"))

 (symbol (lib_id "LMR1405001-rescue:GND") (at 83.82 102.87 0) (unit 1) (in_bom yes) (on_board yes) (dnp no)
  (property "Reference" "#PWR020" (at 83.82 109.22 0) (effects (font (size 1.27 1.27)) hide))
  (property "Value" "GND" (at 83.947 107.2642 0) (effects (font (size 1.27 1.27))))
  (property "Footprint" "" (at 83.82 102.87 0) (effects (font (size 1.27 1.27)) hide))
  (property "Datasheet" "" (at 83.82 102.87 0) (effects (font (size 1.27 1.27)) hide)) (pin "1"))

 (symbol (lib_id "LMR1405001-rescue:VCC") (at 83.82 92.71 0) (unit 1) (in_bom yes) (on_board yes) (dnp no)
  (property "Reference" "#PWR021" (at 83.82 96.52 0) (effects (font (size 1.27 1.27)) hide))
  (property "Value" "VCC" (at 84.2518 88.3158 0) (effects (font (size 1.27 1.27))))
  (property "Footprint" "" (at 83.82 92.71 0) (effects (font (size 1.27 1.27)) hide))
  (property "Datasheet" "" (at 83.82 92.71 0) (effects (font (size 1.27 1.27)) hide)) (pin "1"))

 (symbol (lib_id "LMR1405001-rescue:GND") (at 68.58 101.6 0) (unit 1) (in_bom yes) (on_board yes) (dnp no)
  (property "Reference" "#PWR022" (at 68.58 107.95 0) (effects (font (size 1.27 1.27)) hide))
  (property "Value" "GND" (at 68.707 105.9942 0) (effects (font (size 1.27 1.27))))
  (property "Footprint" "" (at 68.58 101.6 0) (effects (font (size 1.27 1.27)) hide))
  (property "Datasheet" "" (at 68.58 101.6 0) (effects (font (size 1.27 1.27)) hide)) (pin "1"))

 (symbol (lib_id "LMR1405001-rescue:VCC") (at 68.58 95.25 0) (unit 1) (in_bom yes) (on_board yes) (dnp no)
  (property "Reference" "#PWR023" (at 68.58 99.06 0) (effects (font (size 1.27 1.27)) hide))
  (property "Value" "VCC" (at 69.0118 90.8558 0) (effects (font (size 1.27 1.27))))
  (property "Footprint" "" (at 68.58 95.25 0) (effects (font (size 1.27 1.27)) hide))
  (property "Datasheet" "" (at 68.58 95.25 0) (effects (font (size 1.27 1.27)) hide)) (pin "1"))

 (symbol (lib_id "LMR1405001-rescue:GND") (at 243.84 101.6 0) (unit 1) (in_bom yes) (on_board yes) (dnp no)
  (property "Reference" "#PWR024" (at 243.84 107.95 0) (effects (font (size 1.27 1.27)) hide))
  (property "Value" "GND" (at 243.967 105.9942 0) (effects (font (size 1.27 1.27))))
  (property "Footprint" "" (at 243.84 101.6 0) (effects (font (size 1.27 1.27)) hide))
  (property "Datasheet" "" (at 243.84 101.6 0) (effects (font (size 1.27 1.27)) hide)) (pin "1"))

 (symbol (lib_id "LMR1405001-rescue:+5V") (at 227.33 90.17 0) (unit 1) (in_bom yes) (on_board yes) (dnp no)
  (property "Reference" "#PWR025" (at 227.33 93.98 0) (effects (font (size 1.27 1.27)) hide))
  (property "Value" "+5V" (at 227.711 85.7758 0) (effects (font (size 1.27 1.27))))
  (property "Footprint" "" (at 227.33 90.17 0) (effects (font (size 1.27 1.27)) hide))
  (property "Datasheet" "" (at 227.33 90.17 0) (effects (font (size 1.27 1.27)) hide)) (pin "1"))

 (symbol (lib_id "LMR1405001-rescue:+5V") (at 243.84 96.52 0) (unit 1) (in_bom yes) (on_board yes) (dnp no)
  (property "Reference" "#PWR026" (at 243.84 100.33 0) (effects (font (size 1.27 1.27)) hide))
  (property "Value" "+5V" (at 244.221 92.1258 0) (effects (font (size 1.27 1.27))))
  (property "Footprint" "" (at 243.84 96.52 0) (effects (font (size 1.27 1.27)) hide))
  (property "Datasheet" "" (at 243.84 96.52 0) (effects (font (size 1.27 1.27)) hide)) (pin "1"))

 (symbol (lib_id "LMR1405001-rescue:+5V") (at 95.25 77.47 0) (unit 1) (in_bom yes) (on_board yes) (dnp no)
  (property "Reference" "#PWR027" (at 95.25 81.28 0) (effects (font (size 1.27 1.27)) hide))
  (property "Value" "+5V" (at 95.631 73.0758 0) (effects (font (size 1.27 1.27))))
  (property "Footprint" "" (at 95.25 77.47 0) (effects (font (size 1.27 1.27)) hide))
  (property "Datasheet" "" (at 95.25 77.47 0) (effects (font (size 1.27 1.27)) hide)) (pin "1"))

 (symbol (lib_id "LMR1405001-rescue:PWR_FLAG") (at 95.25 78.74 180) (unit 1) (in_bom yes) (on_board yes) (dnp no)
  (property "Reference" "#FLG03" (at 95.25 80.645 0) (effects (font (size 1.27 1.27)) hide))
  (property "Value" "PWR_FLAG" (at 95.25 83.1342 0) (effects (font (size 1.27 1.27))))
  (property "Footprint" "" (at 95.25 78.74 0) (effects (font (size 1.27 1.27)) hide))
  (property "Datasheet" "" (at 95.25 78.74 0) (effects (font (size 1.27 1.27)) hide)) (pin "1"))

 (symbol (lib_id "LMR1405001-rescue:CONN_01X01") (at 248.92 125.73 0) (unit 1) (in_bom yes) (on_board yes) (dnp no)
  (property "Reference" "J3" (at 250.9012 124.6886 0) (effects (font (size 1.27 1.27)) (justify left)))
  (property "Value" "CONN_01X01" (at 250.9012 127 0) (effects (font (size 1.27 1.27)) (justify left)))
  (property "Footprint" "Mounting_Holes:MountingHole_3.2mm_M3_Pad" (at 248.92 125.73 0) (effects (font (size 1.27 1.27)) hide))
  (property "Datasheet" "" (at 248.92 125.73 0) (effects (font (size 1.27 1.27)) hide)) (pin "1"))

 (symbol (lib_id "LMR1405001-rescue:CONN_01X01") (at 248.92 130.81 0) (unit 1) (in_bom yes) (on_board yes) (dnp no)
  (property "Reference" "J4" (at 250.9012 129.7686 0) (effects (font (size 1.27 1.27)) (justify left)))
  (property "Value" "CONN_01X01" (at 250.9012 132.08 0) (effects (font (size 1.27 1.27)) (justify left)))
  (property "Footprint" "Mounting_Holes:MountingHole_3.2mm_M3_Pad" (at 248.92 130.81 0) (effects (font (size 1.27 1.27)) hide))
  (property "Datasheet" "" (at 248.92 130.81 0) (effects (font (size 1.27 1.27)) hide)) (pin "1"))

 (symbol (lib_id "LMR1405001-rescue:CONN_01X01") (at 248.92 135.89 0) (unit 1) (in_bom yes) (on_board yes) (dnp no)
  (property "Reference" "J5" (at 250.9012 134.8486 0) (effects (font (size 1.27 1.27)) (justify left)))
  (property "Value" "CONN_01X01" (at 250.9012 137.16 0) (effects (font (size 1.27 1.27)) (justify left)))
  (property "Footprint" "Mounting_Holes:MountingHole_3.2mm_M3_Pad" (at 248.92 135.89 0) (effects (font (size 1.27 1.27)) hide))
  (property "Datasheet" "" (at 248.92 135.89 0) (effects (font (size 1.27 1.27)) hide)) (pin "1"))

 (symbol (lib_id "LMR1405001-rescue:CONN_01X01") (at 248.92 140.97 0) (unit 1) (in_bom yes) (on_board yes) (dnp no)
  (property "Reference" "J6" (at 250.9012 139.9286 0) (effects (font (size 1.27 1.27)) (justify left)))
  (property "Value" "CONN_01X01" (at 250.9012 142.24 0) (effects (font (size 1.27 1.27)) (justify left)))
  (property "Footprint" "Mounting_Holes:MountingHole_3.2mm_M3_Pad" (at 248.92 140.97 0) (effects (font (size 1.27 1.27)) hide))
  (property "Datasheet" "" (at 248.92 140.97 0) (effects (font (size 1.27 1.27)) hide)) (pin "1"))

 (symbol (lib_id "LMR1405001-rescue:GND") (at 242.57 142.24 0) (unit 1) (in_bom yes) (on_board yes) (dnp no)
  (property "Reference" "#PWR028" (at 242.57 148.59 0) (effects (font (size 1.27 1.27)) hide))
  (property "Value" "GND" (at 242.697 146.6342 0) (effects (font (size 1.27 1.27))))
  (property "Footprint" "" (at 242.57 142.24 0) (effects (font (size 1.27 1.27)) hide))
  (property "Datasheet" "" (at 242.57 142.24 0) (effects (font (size 1.27 1.27)) hide)) (pin "1"))

 (symbol (lib_id "LMR1405001-rescue:CONN_01X01") (at 62.23 96.52 180) (unit 1) (in_bom yes) (on_board yes) (dnp no)
  (property "Reference" "J1" (at 62.23 93.345 0) (effects (font (size 1.27 1.27))))
  (property "Value" "CONN_01X01" (at 53.975 96.52 0) (effects (font (size 1.27 1.27))))
  (property "Footprint" "Mlab_CON:WAGO256_2" (at 62.23 96.52 0) (effects (font (size 1.27 1.27)) hide))
  (property "Datasheet" "" (at 62.23 96.52 0) (effects (font (size 1.27 1.27)) hide)) (pin "1"))

 (symbol (lib_id "LMR1405001-rescue:CONN_01X01") (at 62.23 100.33 180) (unit 1) (in_bom yes) (on_board yes) (dnp no)
  (property "Reference" "J2" (at 61.595 104.775 0) (effects (font (size 1.27 1.27))))
  (property "Value" "CONN_01X01" (at 53.34 100.965 0) (effects (font (size 1.27 1.27))))
  (property "Footprint" "Mlab_CON:WAGO256_2" (at 62.23 100.33 0) (effects (font (size 1.27 1.27)) hide))
  (property "Datasheet" "" (at 62.23 100.33 0) (effects (font (size 1.27 1.27)) hide)) (pin "1"))

 (symbol (lib_id "LMR1405001-rescue:CONN_01X01") (at 250.19 97.79 0) (unit 1) (in_bom yes) (on_board yes) (dnp no)
  (property "Reference" "J7" (at 248.92 93.345 0) (effects (font (size 1.27 1.27)) (justify left)))
  (property "Value" "CONN_01X01" (at 253.365 97.79 0) (effects (font (size 1.27 1.27)) (justify left)))
  (property "Footprint" "Mlab_CON:WAGO256_2" (at 250.19 97.79 0) (effects (font (size 1.27 1.27)) hide))
  (property "Datasheet" "" (at 250.19 97.79 0) (effects (font (size 1.27 1.27)) hide)) (pin "1"))

 (symbol (lib_id "LMR1405001-rescue:CONN_01X01") (at 250.19 100.33 0) (unit 1) (in_bom yes) (on_board yes) (dnp no)
  (property "Reference" "J8" (at 248.285 103.505 0) (effects (font (size 1.27 1.27)) (justify left)))
  (property "Value" "CONN_01X01" (at 253.365 100.33 0) (effects (font (size 1.27 1.27)) (justify left)))
  (property "Footprint" "Mlab_CON:WAGO256_2" (at 250.19 100.33 0) (effects (font (size 1.27 1.27)) hide))
  (property "Datasheet" "" (at 250.19 100.33 0) (effects (font (size 1.27 1.27)) hide)) (pin "1"))

 (sheet_instances (path "" (page "1"))))
